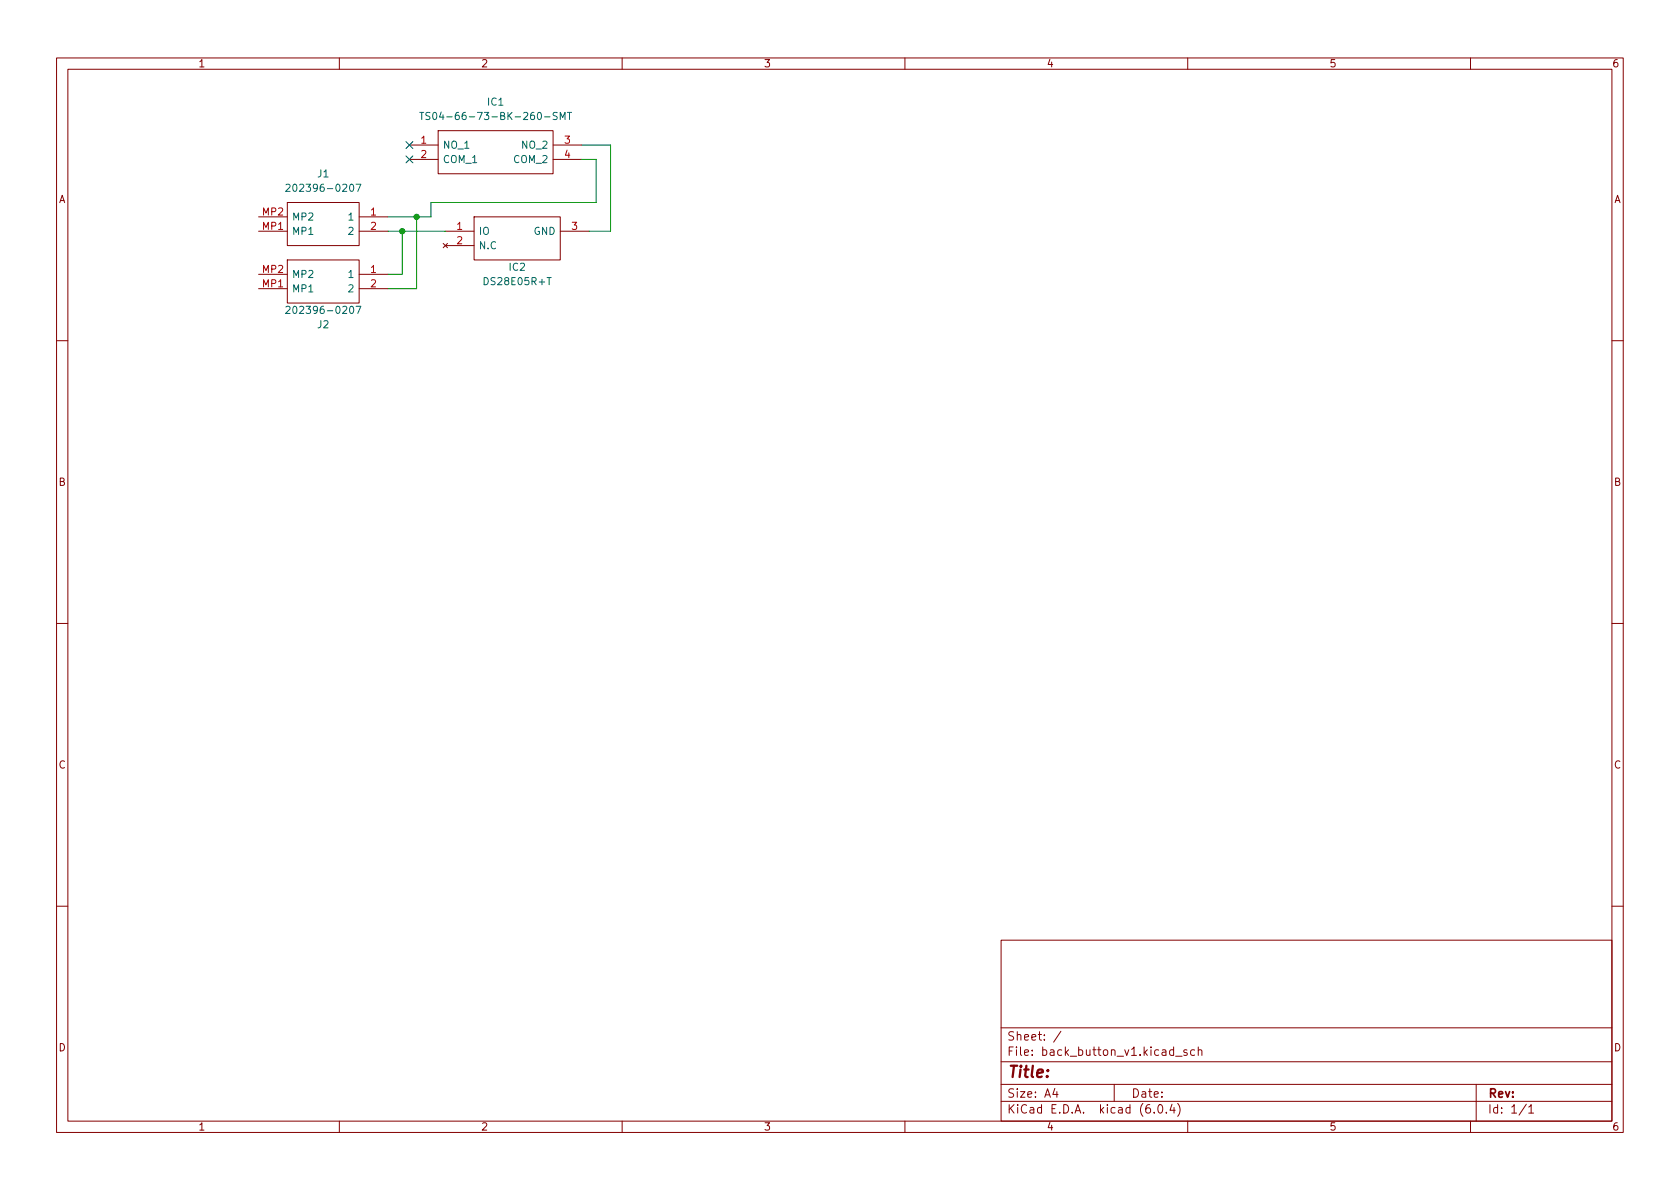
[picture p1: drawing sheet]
<svg xmlns="http://www.w3.org/2000/svg" width="297mm" height="210mm" viewBox="0 0 297 210" stroke-linecap="round" stroke-linejoin="round" font-family="sans-serif">
<g fill="none" stroke="#840000" stroke-width=".18">
<path d="M10 10.2h277v190.1h-277zM12 12.2h273v186.1h-273zM60 10.2v2M110 10.2v2M160 10.2v2M210 10.2v2M260 10.2v2M45.7 38.3h5.1M50.8 35.8h12.7v7.6h-12.7zM63.5 38.3h5.1M72.4 25.6h5.1M72.4 28.2h5.1"/>
<path d="M77.5 23.1h20.3v7.6h-20.3zM83.8 38.3h15.3v7.7h-15.3zM97.8 25.6h5.1M97.8 28.2h5.1M45.7 40.9h5.1M45.7 48.5h5.1M45.7 51h5.1M50.8 46h12.7v7.6h-12.7zM63.5 40.9h5.1M63.5 48.5h5.1M63.5 51h5.1M78.4 43l.7 .8"/>
<path d="M78.7 40.9h5.1M78.7 43.4h5.1M79.1 43l-.7 .8M99.1 40.9h5M10 60.2h2M285 60.2h2M10 110.2h2M285 110.2h2M10 160.2h2M177 166.3h108v32h-108zM285 160.2h2M60 198.3v2"/>
<path d="M110 198.3v2M160 198.3v2M177 194.8h108M177 191.8h108M177 187.8h108M177 181.8h108M186.5 192.5l-.4 1h1M186.9 193v1M187.6 182.4l-1.3 1.9M197 191.8v3M204.1 196.7v.1M204.9 195.4l.2-.1a.81 .81 0 0 1 .6 .7 .81 .81 0 0 1-.3 .8h-.2a.81 .81 0 0 1-.6-.6 .81 .81 0 0 1 .3-.8z"/>
<path d="M206.2 196.7v.1M207.2 195.3l-.3 1h.9M207.6 195.8v1M207.9 186.8h1.1M208.2 195.1a1.72 1.72 0 0 1 0 2.3M209.9 185.7l-.4-.1-.2 .2 .1 .3 .5 .1v.4h-.6M210 198.3v2M211.2 185.7l-.4-.1-.3 .3v.4l.1 .3h.6M211.9 185.8l.2-.2 .3 .1 .1 .9M211.9 185.1v1.5M260 198.3v2M261 191.8v6.5"/>
<path d="M269.9 195.3l-1.3 1.9M270.3 195.8l.4-.5v1.5M270.3 196.8h.9"/>
</g>
<path d="M74.2 19.9h.7M74.6 19.9v1.2M76 19.9h-.5l-.2 .2 .1 .3 .6 .3v.3l-.2 .1h-.5M76.6 20l.2-.1a.68 .68 0 0 1 .4 .6 .68 .68 0 0 1-.4 .6l-.2-.1-.1-.3zM98.5 19.9h-.5l-.1 .1v.4l.5 .2 .1 .3-.2 .2h-.5M100.3 19.9h.8M100.7 19.9v1.2M50.6 32.7l.4-.1 .3 .3-.8 .9h.8M63 32.6h.8l-.5 1.2M99.1 21.1v-1.2l.4 .9 .4-.9v1.2M50.6 54.3l.4-.1 .3 .3-.8 .9h.8M63 54.2h.8l-.5 1.2" fill="none" stroke="#006464" stroke-width=".18"/>
<path d="M73.7 38.3v12.7h-5.1M102.9 25.6h5v15.3h-3.8M102.9 28.2h2.5v7.6h-29.2v2.5h-7.6M68.6 40.9h10.1M71.1 40.9v7.6h-2.5" fill="none" stroke="#009600" stroke-width=".18"/>
<path d="M71.8 27.6l1.2 1.2M71.8 25l1.2 1.3M73 27.6l-1.2 1.2M73 25l-1.2 1.3" fill="none" stroke="#000084" stroke-width=".18"/>
<g fill="#009600" stroke="#009600" stroke-width=".18">
<circle cx="73.7" cy="38.3" r=".46"/>
<circle cx="71.1" cy="40.9" r=".46"/>
</g>
<text font-size="2.8" fill="#840000" x="178" y="190.6">Title:</text>
<g font-size="2.1" fill="#840000">
<text x="178" y="184">Sheet: /</text>
<text x="178" y="186.7">File: back_button_v1.kicad_sch</text>
<text x="178" y="196.9">KiCad E.D.A. kicad (6.0.4)</text>
<text x="178" y="194.1">Size: A4</text>
<text x="200" y="194.1">Date:</text>
<text x="263" y="194.1">Rev:</text>
<text x="263" y="196.9">Id: 1/1</text>
</g>
<g font-size="1.8" fill="#840000">
<text x="35" y="11.9">1</text>
<text x="85" y="11.9">2</text>
<text x="135" y="11.9">3</text>
<text x="185" y="11.9">4</text>
<text x="235" y="11.9">5</text>
<text x="285" y="11.9">6</text>
<text x="10.3" y="35.9">A</text>
<text x="285.3" y="35.9">A</text>
<text x="10.3" y="85.9">B</text>
<text x="285.3" y="85.9">B</text>
<text x="10.3" y="135.9">C</text>
<text x="285.3" y="135.9">C</text>
<text x="10.3" y="185.9">D</text>
<text x="285.3" y="185.9">D</text>
<text x="35" y="199.9">1</text>
<text x="85" y="199.9">2</text>
<text x="135" y="199.9">3</text>
<text x="185" y="199.9">4</text>
<text x="235" y="199.9">5</text>
<text x="285" y="199.9">6</text>
</g>
<g font-size="1.8" fill="#006464">
<text x="77.5" y="21.2">TS04-66-73-BK-260-SMT</text>
<text x="86.3" y="18.7">IC1</text>
<text x="78.2" y="26.3">NO_1</text>
<text x="78.2" y="28.8">COM_1</text>
<text x="90.9" y="28.8">COM_2</text>
<text x="92.4" y="26.3">NO_2</text>
<text x="51.9" y="33.9">202396-0207</text>
<text x="56.2" y="31.4">J1</text>
<text x="51.6" y="41.5">MP1</text>
<text x="51.6" y="39">MP2</text>
<text x="61.8" y="39">1</text>
<text x="61.8" y="41.5">2</text>
<text x="84.6" y="41.5">IO</text>
<text x="94.4" y="41.5">GND</text>
<text x="84.6" y="44.1">N.C</text>
<text x="90.1" y="47.9">IC2</text>
<text x="51.6" y="51.7">MP1</text>
<text x="51.6" y="49.1">MP2</text>
<text x="61.8" y="49.1">1</text>
<text x="61.8" y="51.7">2</text>
<text x="86" y="50.4">DS28E05R+T</text>
<text x="51.9" y="55.5">202396-0207</text>
<text x="56.2" y="58">J2</text>
</g>
<g font-size="1.8" fill="#a90000">
<text x="74.4" y="25.4">1</text>
<text x="74.4" y="27.9">2</text>
<text x="99.8" y="25.4">3</text>
<text x="99.8" y="27.9">4</text>
<text x="46.4" y="40.6">MP1</text>
<text x="46.4" y="38.1">MP2</text>
<text x="65.5" y="38.1">1</text>
<text x="65.5" y="40.6">2</text>
<text x="80.8" y="40.6">1</text>
<text x="101.1" y="40.6">3</text>
<text x="80.8" y="43.2">2</text>
<text x="46.4" y="50.8">MP1</text>
<text x="46.4" y="48.3">MP2</text>
<text x="65.5" y="48.3">1</text>
<text x="65.5" y="50.8">2</text>
</g>
</svg>
